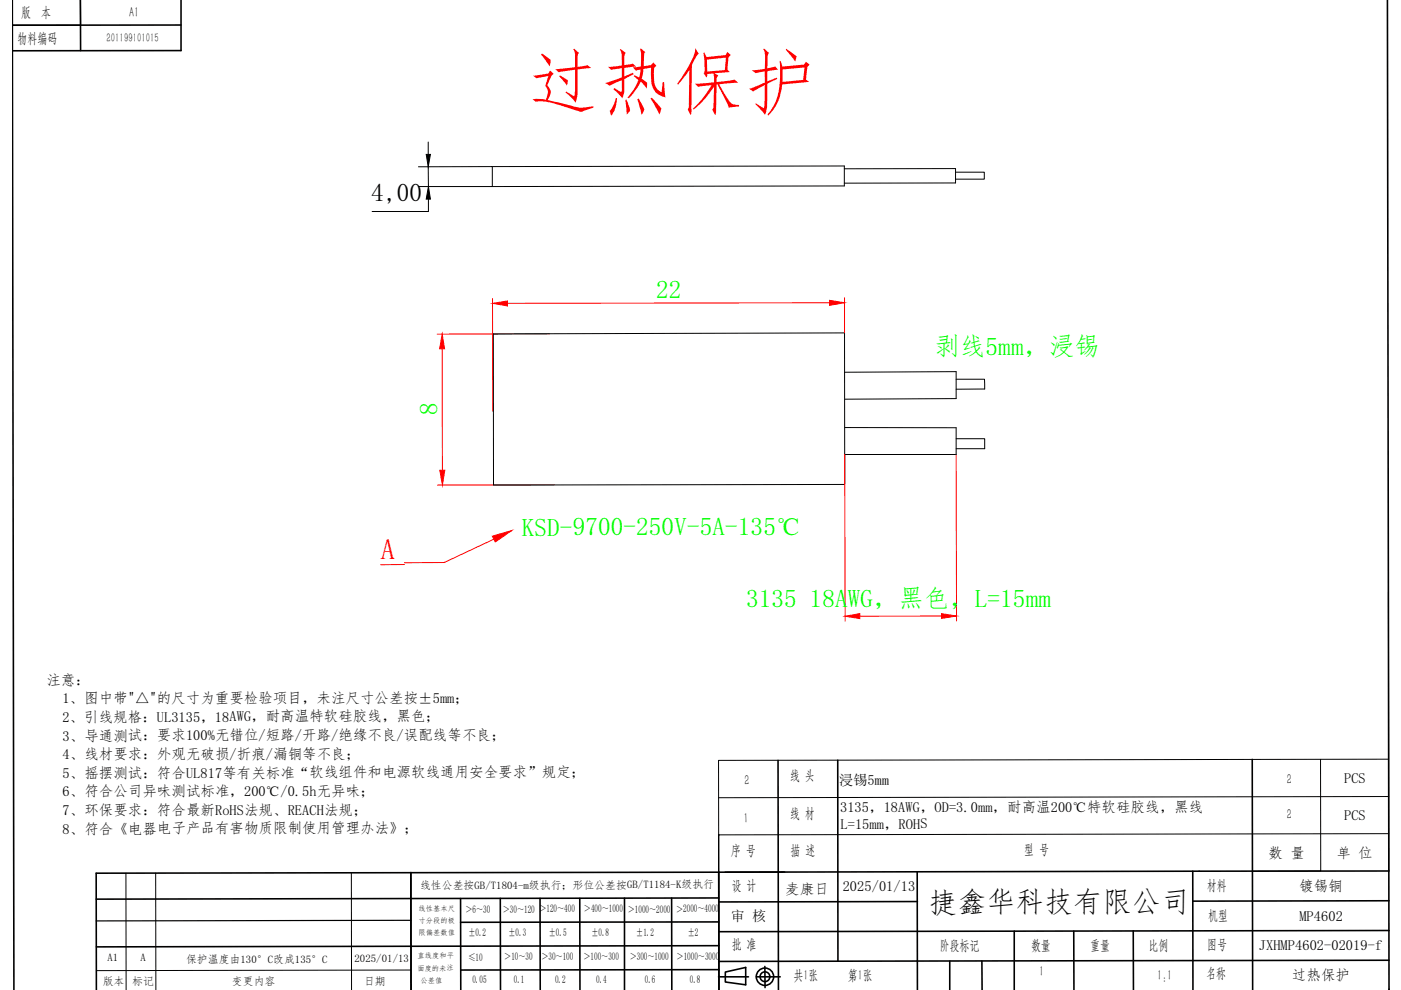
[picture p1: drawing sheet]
<svg xmlns="http://www.w3.org/2000/svg" width="297mm" height="210mm" viewBox="0 0 297 210" stroke-linecap="round" stroke-linejoin="round" font-family="sans-serif">
<!-- layer: 0 -->
<g fill="none" stroke="#000" stroke-width=".34">
<path d="M2.6 -.1l.3 210M17 -.1l.1 10.8M38.4 -.1v10.8l-35.8 .1M294.2 -.1l.3 210M38.4 5.3h-35.8M165 161.2v48.7M177.6 161.2l.1 42.6M265.5 161l.1 48.9M87.1 185l.1 24.9M97.6 190.5l.1 19.4M106.1 190.5v19.4M114.5 190.5v19.4"/>
<path d="M122.9 190.5l.1 19.4M132.4 190.4v19.5M142.4 190.4v19.5M152.4 184.9v25M152.4 195.5l-54.8 .1M152.4 184.9l-132 .2v24.8M152.4 190.4l-132 .2M166.4 184.9h-12.7M194.5 184.8v25.1M194.5 191.1l-42.1 .1M215 197.4v12.5M227.7 197.4v12.5"/>
<path d="M240.3 197.4v12.5M252.9 184.7v25.2M294.5 184.7l-142.1 .2M294.5 191l-41.6 .1M294.5 197.3l-142.1 .2M152.3 207.1h6.4M152.4 200.5l-132 .3M152.4 205.6l-54.7 .1M153.8 206.1l4.3-1v3.7l-4.3-.6zM160.3 207.1h5.1M162.2 204.9v4.5M201.4 203.8v6.1"/>
<path d="M208.2 203.8v6.1M294.5 203.6l-142.1 .2"/>
<circle cx="162.2" cy="207.1" r="1.84"/>
<circle cx="162.2" cy="207.1" r="1.04"/>
</g>
<path d="M17 -.1l.1 5.4h-14.5v-5.3M87.2 195.1l-66.8 .2" fill="none" stroke="#000" stroke-width=".25"/>
<circle cx="294.5" cy="209.9" r=".17" fill="#000"/>
<g fill="none" stroke="#000" stroke-width=".21">
<path d="M88.7 35.4l15.7-.1v4.3h-15.7M90.8 35.4v4.2M90.8 30.1v2.6M104.4 35.3l74.6-.1v4.2l-74.6 .2M202.6 36.5h6.1v1.5h-6.1M202.6 35.7l-23.6 .1M202.6 38.8h-23.6M90.8 42.2v2.6h-11.9M104.6 70.8l74.5-.2v32.1l-74.5 .1M179.1 78.9l23.6-.1v5.7l-23.6 .1M179.1 90.6l23.6 .1v5.7h-23.6M202.7 80.4h6l.1 1.1v1h-6.1"/>
<path d="M202.7 93h6.1v2.1h-6.1M294.4 125.5l.1 59M280 161v23.7h-14.5M294.4 161l-142.1 .2 .1 23.7v-7.9l142.1-.2M294.5 168.9l-142.2 .2M26.7 185.1v24.8M33 185.1v24.8M74.5 185.1v24.8M87.2 205.7l-66.8 .1"/>
</g>
<path d="M93.8 74v25.7M104.4 63.3l.1 23.9M116.5 70.8h-23.8M175.9 64.2l-68.3 .1M179.1 63.1v7.5M179.1 96.3l.1 35.4M202.7 96.4l.1 35.3M117.5 102.8h-24.8M199.6 130.6l-17.3 .1" fill="none" stroke="#f00" stroke-width=".21"/>
<g fill="#f00" stroke="#f00" stroke-width=".21">
<path d="M93.8 70.8l.5 3.2h-1.1z"/>
<path d="M93.2 99.7h1.1l-.5 3.1z"/>
<path d="M104.5 64.3l3.1-.5v1.1z"/>
<path d="M175.9 63.7l3.2 .5-3.2 .5z"/>
<path d="M179.2 130.7l3.1-.6v1.1z"/>
<path d="M199.6 130.1l3.2 .5-3.2 .5z"/>
</g>
<path d="M90.4 32.7h.9l-.5 2.7zM90.8 39.6l.5 2.6h-.9z" fill="#000" stroke="#000" stroke-width=".21"/>
<!-- layer: fe -->
<path d="M202.6 35.7v3.1M104.6 70.8v32" fill="none" stroke="#000" stroke-width=".21"/>
<path d="M104.4 113.7l4.1-1.2-3.5 2.4z" fill="#f00" stroke="#f00" stroke-width=".21"/>
<path d="M85.8 119.7h-5.1M104.7 114.3l-10.5 5h-8.4" fill="none" stroke="#f00" stroke-width=".21"/>
<text font-size="15.4" fill="#f00" x="111.7" y="22.9">过热保护</text>
<text font-size="6.2" fill="#f00" x="80.7" y="118.5">A</text>
<text font-size="6.2" x="196.8" y="193.5">捷鑫华科技有限公司</text>
<text font-size="5.4" x="78.7" y="42.7">4,00</text>
<g font-size="5.4" fill="#0f0">
<text x="139.1" y="63.2">22</text>
<text x="198.2" y="75.3">剥线5mm，浸锡</text>
<text x="92.7" y="88.1" transform="rotate(-90 92.7 88.1)">8</text>
<text x="110.6" y="113.6">KSD-9700-250V-5A-135℃</text>
<text x="158.2" y="128.8">3135 18AWG，黑色，L=15mm</text>
</g>
<g font-size="3.1">
<text x="9.8" y="145.2">注意：</text>
<text x="13.2" y="149.1">1、图中带&quot;△&quot;的尺寸为重要检验项目，未注尺寸公差按±5mm；</text>
<text x="13.2" y="153">2、引线规格：UL3135，18AWG，耐高温特软硅胶线，黑色；</text>
<text x="13.3" y="157">3、导通测试：要求100%无错位/短路/开路/绝缘不良/误配线等不良；</text>
<text x="13.3" y="161">4、线材要求：外观无破损/折痕/漏铜等不良；</text>
<text x="13.3" y="164.9">5、摇摆测试：符合UL817等有关标准“软线组件和电源软线通用安全要求”规定；</text>
<text x="285" y="166" transform="rotate(-1 285 166)">PCS</text>
<text x="13.3" y="168.9">6、符合公司异味测试标准，200℃/0.5h无异味；</text>
<text x="13.3" y="172.8">7、环保要求：符合最新RoHS法规、REACH法规；</text>
<text x="178.1" y="172.2">3135，18AWG，OD=3.0mm，耐高温200℃特软硅胶线，黑线</text>
<text x="285" y="173.9">PCS</text>
<text x="13.3" y="176.8">8、符合《电器电子产品有害物质限制使用管理办法》；</text>
<text x="178.2" y="175.7">L=15mm，ROHS</text>
<text x="269" y="181.8">数 量</text>
<text x="283.4" y="181.8">单 位</text>
<text x="166.5" y="189.5">麦康日</text>
<text x="178.7" y="188.9">2025/01/13</text>
<text x="275.4" y="188.9">镀锡铜</text>
<text x="275.5" y="195.2">MP4602</text>
<text x="266.9" y="201.5">JXHMP4602-02019-f</text>
<text x="273.9" y="207.9">过热保护</text>
</g>
<g font-size="3">
<text x="4.5" y="3.7">版</text>
<text x="8.7" y="3.7">本</text>
<text x="27.4" y="3.7">A1</text>
<text x="3.7" y="9.2">物料编码</text>
<text x="157.8" y="166.5">2</text>
<text x="167.5" y="165.5">线 头</text>
<text x="177.9" y="166.4">浸锡5mm</text>
<text x="272.8" y="166.3">2</text>
<text x="167.5" y="173.4">线 材</text>
<text x="272.8" y="173.7">2</text>
<text x="157.7" y="174.4" transform="rotate(-2 157.7 174.4)">1</text>
<text x="155" y="181.3">序 号</text>
<text x="167.6" y="181.2">描 述</text>
<text x="217.2" y="181.1">型 号</text>
<text x="155.1" y="188.7">设 计</text>
<text x="255.9" y="188.7">材料</text>
<text x="155" y="195.3">审 核</text>
<text x="256.2" y="195">机型</text>
<text x="155.1" y="201.2">批 准</text>
<text x="199.2" y="201.5">阶段标记</text>
<text x="218.6" y="201.5">数量</text>
<text x="231.1" y="201.4">重量</text>
<text x="243.5" y="201.4">比例</text>
<text x="256" y="201.3" transform="rotate(-1 256 201.3)">图号</text>
<text x="168.2" y="207.8">共1张</text>
<text x="179.7" y="207.8">第1张</text>
<text x="220.3" y="206.9">1</text>
<text x="245.3" y="207.9">1:1</text>
<text x="255.7" y="207.4" transform="rotate(-1 255.7 207.4)">名称</text>
</g>
<text font-size="2.6" x="22.6" y="8.9">201199101015</text>
<g font-size="2.3">
<text x="89.1" y="188.4">线性公差按GB/T1804-m级执行；形位公差按GB/T1184-K级执行</text>
<text x="98.7" y="193.6">＞6～30</text>
<text x="106.6" y="193.6">＞30～120 ＞120～400</text>
<text x="123.8" y="193.4">＞400～1000</text>
<text x="133.1" y="193.5">＞1000～2000</text>
<text x="143.4" y="193.5">＞2000～4000</text>
<text x="22.8" y="203.8">A1</text>
<text x="29.8" y="203.8">A</text>
<text x="75.2" y="203.9">2025/01/13</text>
<text x="99.3" y="198.6">±0.2</text>
<text x="99.3" y="203.7">≤10</text>
<text x="106.9" y="203.6">＞10～30</text>
<text x="107.8" y="198.6" transform="rotate(-1 107.8 198.6)">±0.3</text>
<text x="114.8" y="203.6">＞30～100</text>
<text x="116.4" y="198.6">±0.5</text>
<text x="123.7" y="203.6">＞100～300</text>
<text x="125.4" y="198.5">±0.8</text>
<text x="133.5" y="203.6">＞300～1000</text>
<text x="134.9" y="198.5">±1.2</text>
<text x="143.5" y="203.6">＞1000～3000</text>
<text x="145.8" y="198.5">±2</text>
<text x="21.8" y="208.9">版本</text>
<text x="28.1" y="208.9">标记</text>
<text x="39.4" y="204.1">保护温度由130°C改成135°C</text>
<text x="49.2" y="208.9">变更内容</text>
<text x="77.2" y="208.8">日期</text>
<text x="100.1" y="208.5">0.05</text>
<text x="109" y="208.4">0.1</text>
<text x="117.7" y="208.4">0.2</text>
<text x="126.4" y="208.4">0.4</text>
<text x="136.7" y="208.4">0.6</text>
<text x="146.2" y="208.4">0.8</text>
</g>
<g font-size="1.5">
<text x="88.8" y="193.1">线性基本尺</text>
<text x="88.8" y="195.7">寸分段的极</text>
<text x="88.5" y="203.2">直线度和平</text>
<text x="88.8" y="198.3">限偏差数值</text>
<text x="88.5" y="205.8">面度的未注</text>
<text x="89.2" y="208.4">公差值</text>
</g>
</svg>
